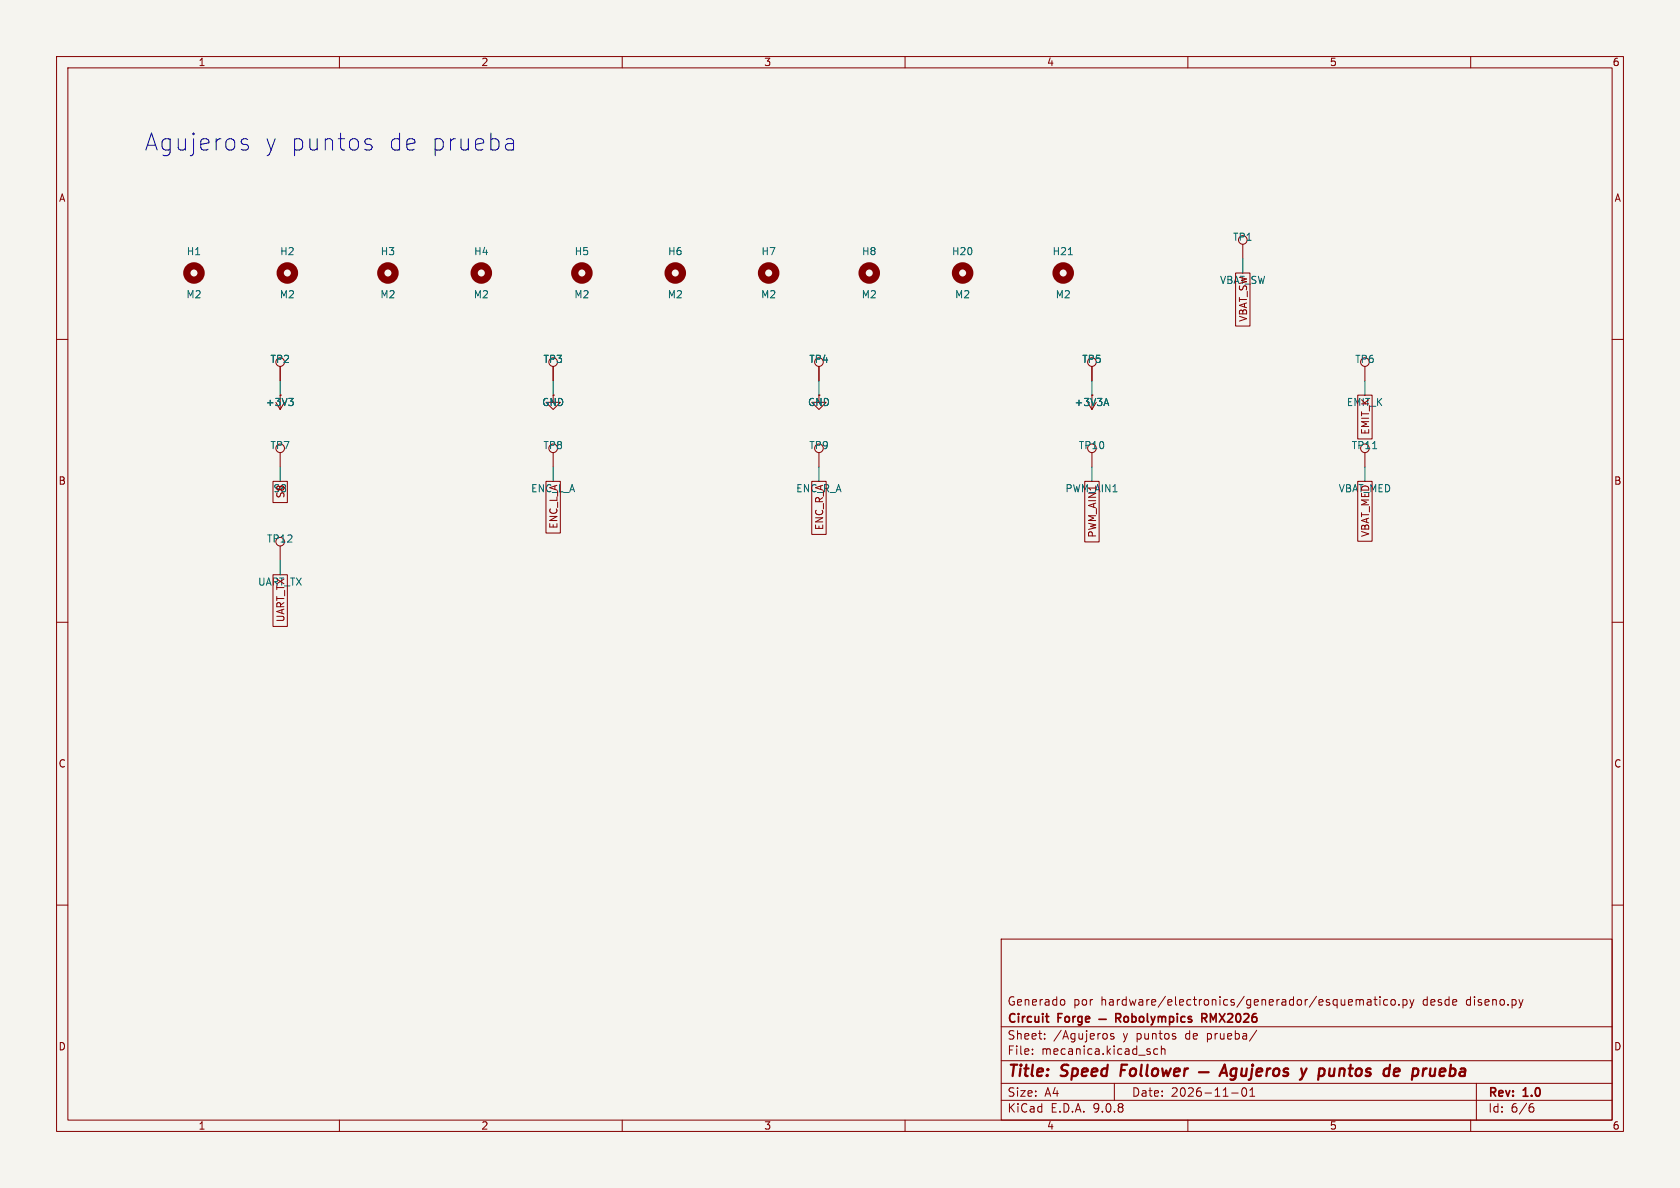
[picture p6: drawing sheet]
(kicad_sch
 (version 20250114)
 (generator "eeschema")
 (generator_version "9.0")
 (paper "A4")
 (title_block
  (title "Speed Follower — Agujeros y puntos de prueba")
  (date "2026-11-01")
  (rev "1.0")
  (company "Circuit Forge — Robolympics RMX2026")
  (comment 1 "Generado por hardware/electronics/generador/esquematico.py desde diseno.py"))
 (lib_symbols
  (symbol "Mechanical:MountingHole"
   (pin_names
    (offset 1.016)) (exclude_from_sim no) (in_bom no) (on_board yes)
   (property "Reference" "H" (at 0 5.08 0) (effects (font (size 1.27 1.27))))
   (property "Value" "MountingHole" (at 0 3.175 0) (effects (font (size 1.27 1.27))))
   (property "Footprint" "" (at 0 0 0) (effects (font (size 1.27 1.27)) (hide yes)))
   (property "Datasheet" "~" (at 0 0 0) (effects (font (size 1.27 1.27)) (hide yes)))
   (property "Description" "Mounting Hole without connection" (at 0 0 0) (effects (font (size 1.27 1.27)) (hide yes)))
   (symbol "MountingHole_0_1"
    (circle (center 0 0) (radius 1.27) (stroke (width 1.27) (type default)) (fill (type none))))
   (embedded_fonts no))
  (symbol "Connector:TestPoint"
   (pin_numbers (hide yes))
   (pin_names
    (offset 0.762) (hide yes)) (exclude_from_sim no) (in_bom yes) (on_board yes)
   (property "Reference" "TP" (at 0 6.858 0) (effects (font (size 1.27 1.27))))
   (property "Value" "TestPoint" (at 0 5.08 0) (effects (font (size 1.27 1.27))))
   (property "Footprint" "" (at 5.08 0 0) (effects (font (size 1.27 1.27)) (hide yes)))
   (property "Datasheet" "~" (at 5.08 0 0) (effects (font (size 1.27 1.27)) (hide yes)))
   (property "Description" "test point" (at 0 0 0) (effects (font (size 1.27 1.27)) (hide yes)))
   (symbol "TestPoint_0_1"
    (circle (center 0 3.302) (radius 0.762) (stroke (width 0) (type default)) (fill (type none))))
   (symbol "TestPoint_1_1"
    (pin passive line (at 0 0 90) (length 2.54) (name "1" (effects (font (size 1.27 1.27)))) (number "1" (effects (font (size 1.27 1.27))))))
   (embedded_fonts no))
  (symbol "power:+3V3"
   (power)
   (pin_numbers (hide yes))
   (pin_names
    (offset 0) (hide yes)) (exclude_from_sim no) (in_bom yes) (on_board yes)
   (property "Reference" "#PWR" (at 0 -3.81 0) (effects (font (size 1.27 1.27)) (hide yes)))
   (property "Value" "+3V3" (at 0 3.556 0) (effects (font (size 1.27 1.27))))
   (property "Footprint" "" (at 0 0 0) (effects (font (size 1.27 1.27)) (hide yes)))
   (property "Datasheet" "" (at 0 0 0) (effects (font (size 1.27 1.27)) (hide yes)))
   (property "Description" "Power symbol creates a global label with name \"+3V3\"" (at 0 0 0) (effects (font (size 1.27 1.27)) (hide yes)))
   (symbol "+3V3_0_1"
    (polyline (pts (xy -0.762 1.27) (xy 0 2.54)) (stroke (width 0) (type default)) (fill (type none)))
    (polyline (pts (xy 0 2.54) (xy 0.762 1.27)) (stroke (width 0) (type default)) (fill (type none)))
    (polyline (pts (xy 0 0) (xy 0 2.54)) (stroke (width 0) (type default)) (fill (type none))))
   (symbol "+3V3_1_1"
    (pin power_in line (at 0 0 90) (length 0) (name "~" (effects (font (size 1.27 1.27)))) (number "1" (effects (font (size 1.27 1.27))))))
   (embedded_fonts no))
  (symbol "power:GND"
   (power)
   (pin_numbers (hide yes))
   (pin_names
    (offset 0) (hide yes)) (exclude_from_sim no) (in_bom yes) (on_board yes)
   (property "Reference" "#PWR" (at 0 -6.35 0) (effects (font (size 1.27 1.27)) (hide yes)))
   (property "Value" "GND" (at 0 -3.81 0) (effects (font (size 1.27 1.27))))
   (property "Footprint" "" (at 0 0 0) (effects (font (size 1.27 1.27)) (hide yes)))
   (property "Datasheet" "" (at 0 0 0) (effects (font (size 1.27 1.27)) (hide yes)))
   (property "Description" "Power symbol creates a global label with name \"GND\" , ground" (at 0 0 0) (effects (font (size 1.27 1.27)) (hide yes)))
   (symbol "GND_0_1"
    (polyline (pts (xy 0 0) (xy 0 -1.27) (xy 1.27 -1.27) (xy 0 -2.54) (xy -1.27 -1.27) (xy 0 -1.27)) (stroke (width 0) (type default)) (fill (type none))))
   (symbol "GND_1_1"
    (pin power_in line (at 0 0 270) (length 0) (name "~" (effects (font (size 1.27 1.27)))) (number "1" (effects (font (size 1.27 1.27))))))
   (embedded_fonts no))
  (symbol "power:+3.3VA"
   (power)
   (pin_numbers (hide yes))
   (pin_names
    (offset 0) (hide yes)) (exclude_from_sim no) (in_bom yes) (on_board yes)
   (property "Reference" "#PWR" (at 0 -3.81 0) (effects (font (size 1.27 1.27)) (hide yes)))
   (property "Value" "+3.3VA" (at 0 3.556 0) (effects (font (size 1.27 1.27))))
   (property "Footprint" "" (at 0 0 0) (effects (font (size 1.27 1.27)) (hide yes)))
   (property "Datasheet" "" (at 0 0 0) (effects (font (size 1.27 1.27)) (hide yes)))
   (property "Description" "Power symbol creates a global label with name \"+3.3VA\"" (at 0 0 0) (effects (font (size 1.27 1.27)) (hide yes)))
   (symbol "+3.3VA_0_1"
    (polyline (pts (xy -0.762 1.27) (xy 0 2.54)) (stroke (width 0) (type default)) (fill (type none)))
    (polyline (pts (xy 0 2.54) (xy 0.762 1.27)) (stroke (width 0) (type default)) (fill (type none)))
    (polyline (pts (xy 0 0) (xy 0 2.54)) (stroke (width 0) (type default)) (fill (type none))))
   (symbol "+3.3VA_1_1"
    (pin power_in line (at 0 0 90) (length 0) (name "~" (effects (font (size 1.27 1.27)))) (number "1" (effects (font (size 1.27 1.27))))))
   (embedded_fonts no)))
 (text "Agujeros y puntos de prueba"
  (exclude_from_sim no)
  (at 25.4 25.4 0)
  (effects (font (size 3 3)) (justify left)))
 (symbol
  (lib_id "Mechanical:MountingHole")
  (at 34.29 48.26 0)
  (unit 1)
  (exclude_from_sim no)
  (in_bom no)
  (on_board yes)
  (dnp no)
  (property "Reference" "H1" (at 34.29 44.45 0) (effects (font (size 1.27 1.27))))
  (property "Value" "M2" (at 34.29 52.07 0) (effects (font (size 1.27 1.27))))
  (property "Footprint" "MountingHole:MountingHole_2.2mm_M2" (at 34.29 48.26 0) (effects (font (size 1.27 1.27)) (hide yes)))
  (property "Datasheet" "" (at 34.29 48.26 0) (effects (font (size 1.27 1.27)) (hide yes)))
  (property "Description" "Agujero M2 sin metalizar (soporte de motor)" (at 34.29 48.26 0) (effects (font (size 1.27 1.27)) (hide yes)))
  (property "Fabricante" "—" (at 34.29 48.26 0) (effects (font (size 1.27 1.27)) (hide yes)))
  (property "MPN" "—" (at 34.29 48.26 0) (effects (font (size 1.27 1.27)) (hide yes))))
 (symbol
  (lib_id "Mechanical:MountingHole")
  (at 50.8 48.26 0)
  (unit 1)
  (exclude_from_sim no)
  (in_bom no)
  (on_board yes)
  (dnp no)
  (property "Reference" "H2" (at 50.8 44.45 0) (effects (font (size 1.27 1.27))))
  (property "Value" "M2" (at 50.8 52.07 0) (effects (font (size 1.27 1.27))))
  (property "Footprint" "MountingHole:MountingHole_2.2mm_M2" (at 50.8 48.26 0) (effects (font (size 1.27 1.27)) (hide yes)))
  (property "Datasheet" "" (at 50.8 48.26 0) (effects (font (size 1.27 1.27)) (hide yes)))
  (property "Description" "Agujero M2 sin metalizar (soporte de motor)" (at 50.8 48.26 0) (effects (font (size 1.27 1.27)) (hide yes)))
  (property "Fabricante" "—" (at 50.8 48.26 0) (effects (font (size 1.27 1.27)) (hide yes)))
  (property "MPN" "—" (at 50.8 48.26 0) (effects (font (size 1.27 1.27)) (hide yes))))
 (symbol
  (lib_id "Mechanical:MountingHole")
  (at 68.58 48.26 0)
  (unit 1)
  (exclude_from_sim no)
  (in_bom no)
  (on_board yes)
  (dnp no)
  (property "Reference" "H3" (at 68.58 44.45 0) (effects (font (size 1.27 1.27))))
  (property "Value" "M2" (at 68.58 52.07 0) (effects (font (size 1.27 1.27))))
  (property "Footprint" "MountingHole:MountingHole_2.2mm_M2" (at 68.58 48.26 0) (effects (font (size 1.27 1.27)) (hide yes)))
  (property "Datasheet" "" (at 68.58 48.26 0) (effects (font (size 1.27 1.27)) (hide yes)))
  (property "Description" "Agujero M2 sin metalizar (soporte de motor)" (at 68.58 48.26 0) (effects (font (size 1.27 1.27)) (hide yes)))
  (property "Fabricante" "—" (at 68.58 48.26 0) (effects (font (size 1.27 1.27)) (hide yes)))
  (property "MPN" "—" (at 68.58 48.26 0) (effects (font (size 1.27 1.27)) (hide yes))))
 (symbol
  (lib_id "Mechanical:MountingHole")
  (at 85.09 48.26 0)
  (unit 1)
  (exclude_from_sim no)
  (in_bom no)
  (on_board yes)
  (dnp no)
  (property "Reference" "H4" (at 85.09 44.45 0) (effects (font (size 1.27 1.27))))
  (property "Value" "M2" (at 85.09 52.07 0) (effects (font (size 1.27 1.27))))
  (property "Footprint" "MountingHole:MountingHole_2.2mm_M2" (at 85.09 48.26 0) (effects (font (size 1.27 1.27)) (hide yes)))
  (property "Datasheet" "" (at 85.09 48.26 0) (effects (font (size 1.27 1.27)) (hide yes)))
  (property "Description" "Agujero M2 sin metalizar (soporte de motor)" (at 85.09 48.26 0) (effects (font (size 1.27 1.27)) (hide yes)))
  (property "Fabricante" "—" (at 85.09 48.26 0) (effects (font (size 1.27 1.27)) (hide yes)))
  (property "MPN" "—" (at 85.09 48.26 0) (effects (font (size 1.27 1.27)) (hide yes))))
 (symbol
  (lib_id "Mechanical:MountingHole")
  (at 102.87 48.26 0)
  (unit 1)
  (exclude_from_sim no)
  (in_bom no)
  (on_board yes)
  (dnp no)
  (property "Reference" "H5" (at 102.87 44.45 0) (effects (font (size 1.27 1.27))))
  (property "Value" "M2" (at 102.87 52.07 0) (effects (font (size 1.27 1.27))))
  (property "Footprint" "MountingHole:MountingHole_2.2mm_M2" (at 102.87 48.26 0) (effects (font (size 1.27 1.27)) (hide yes)))
  (property "Datasheet" "" (at 102.87 48.26 0) (effects (font (size 1.27 1.27)) (hide yes)))
  (property "Description" "Agujero M2 sin metalizar (soporte de motor)" (at 102.87 48.26 0) (effects (font (size 1.27 1.27)) (hide yes)))
  (property "Fabricante" "—" (at 102.87 48.26 0) (effects (font (size 1.27 1.27)) (hide yes)))
  (property "MPN" "—" (at 102.87 48.26 0) (effects (font (size 1.27 1.27)) (hide yes))))
 (symbol
  (lib_id "Mechanical:MountingHole")
  (at 119.38 48.26 0)
  (unit 1)
  (exclude_from_sim no)
  (in_bom no)
  (on_board yes)
  (dnp no)
  (property "Reference" "H6" (at 119.38 44.45 0) (effects (font (size 1.27 1.27))))
  (property "Value" "M2" (at 119.38 52.07 0) (effects (font (size 1.27 1.27))))
  (property "Footprint" "MountingHole:MountingHole_2.2mm_M2" (at 119.38 48.26 0) (effects (font (size 1.27 1.27)) (hide yes)))
  (property "Datasheet" "" (at 119.38 48.26 0) (effects (font (size 1.27 1.27)) (hide yes)))
  (property "Description" "Agujero M2 sin metalizar (soporte de motor)" (at 119.38 48.26 0) (effects (font (size 1.27 1.27)) (hide yes)))
  (property "Fabricante" "—" (at 119.38 48.26 0) (effects (font (size 1.27 1.27)) (hide yes)))
  (property "MPN" "—" (at 119.38 48.26 0) (effects (font (size 1.27 1.27)) (hide yes))))
 (symbol
  (lib_id "Mechanical:MountingHole")
  (at 135.89 48.26 0)
  (unit 1)
  (exclude_from_sim no)
  (in_bom no)
  (on_board yes)
  (dnp no)
  (property "Reference" "H7" (at 135.89 44.45 0) (effects (font (size 1.27 1.27))))
  (property "Value" "M2" (at 135.89 52.07 0) (effects (font (size 1.27 1.27))))
  (property "Footprint" "MountingHole:MountingHole_2.2mm_M2" (at 135.89 48.26 0) (effects (font (size 1.27 1.27)) (hide yes)))
  (property "Datasheet" "" (at 135.89 48.26 0) (effects (font (size 1.27 1.27)) (hide yes)))
  (property "Description" "Agujero M2 sin metalizar (soporte de motor)" (at 135.89 48.26 0) (effects (font (size 1.27 1.27)) (hide yes)))
  (property "Fabricante" "—" (at 135.89 48.26 0) (effects (font (size 1.27 1.27)) (hide yes)))
  (property "MPN" "—" (at 135.89 48.26 0) (effects (font (size 1.27 1.27)) (hide yes))))
 (symbol
  (lib_id "Mechanical:MountingHole")
  (at 153.67 48.26 0)
  (unit 1)
  (exclude_from_sim no)
  (in_bom no)
  (on_board yes)
  (dnp no)
  (property "Reference" "H8" (at 153.67 44.45 0) (effects (font (size 1.27 1.27))))
  (property "Value" "M2" (at 153.67 52.07 0) (effects (font (size 1.27 1.27))))
  (property "Footprint" "MountingHole:MountingHole_2.2mm_M2" (at 153.67 48.26 0) (effects (font (size 1.27 1.27)) (hide yes)))
  (property "Datasheet" "" (at 153.67 48.26 0) (effects (font (size 1.27 1.27)) (hide yes)))
  (property "Description" "Agujero M2 sin metalizar (soporte de motor)" (at 153.67 48.26 0) (effects (font (size 1.27 1.27)) (hide yes)))
  (property "Fabricante" "—" (at 153.67 48.26 0) (effects (font (size 1.27 1.27)) (hide yes)))
  (property "MPN" "—" (at 153.67 48.26 0) (effects (font (size 1.27 1.27)) (hide yes))))
 (symbol
  (lib_id "Mechanical:MountingHole")
  (at 170.18 48.26 0)
  (unit 1)
  (exclude_from_sim no)
  (in_bom no)
  (on_board yes)
  (dnp no)
  (property "Reference" "H20" (at 170.18 44.45 0) (effects (font (size 1.27 1.27))))
  (property "Value" "M2" (at 170.18 52.07 0) (effects (font (size 1.27 1.27))))
  (property "Footprint" "MountingHole:MountingHole_2.2mm_M2" (at 170.18 48.26 0) (effects (font (size 1.27 1.27)) (hide yes)))
  (property "Datasheet" "" (at 170.18 48.26 0) (effects (font (size 1.27 1.27)) (hide yes)))
  (property "Description" "Agujero M2 sin metalizar (rueda loca)" (at 170.18 48.26 0) (effects (font (size 1.27 1.27)) (hide yes)))
  (property "Fabricante" "—" (at 170.18 48.26 0) (effects (font (size 1.27 1.27)) (hide yes)))
  (property "MPN" "—" (at 170.18 48.26 0) (effects (font (size 1.27 1.27)) (hide yes))))
 (symbol
  (lib_id "Mechanical:MountingHole")
  (at 187.96 48.26 0)
  (unit 1)
  (exclude_from_sim no)
  (in_bom no)
  (on_board yes)
  (dnp no)
  (property "Reference" "H21" (at 187.96 44.45 0) (effects (font (size 1.27 1.27))))
  (property "Value" "M2" (at 187.96 52.07 0) (effects (font (size 1.27 1.27))))
  (property "Footprint" "MountingHole:MountingHole_2.2mm_M2" (at 187.96 48.26 0) (effects (font (size 1.27 1.27)) (hide yes)))
  (property "Datasheet" "" (at 187.96 48.26 0) (effects (font (size 1.27 1.27)) (hide yes)))
  (property "Description" "Agujero M2 sin metalizar (rueda loca)" (at 187.96 48.26 0) (effects (font (size 1.27 1.27)) (hide yes)))
  (property "Fabricante" "—" (at 187.96 48.26 0) (effects (font (size 1.27 1.27)) (hide yes)))
  (property "MPN" "—" (at 187.96 48.26 0) (effects (font (size 1.27 1.27)) (hide yes))))
 (symbol
  (lib_id "Connector:TestPoint")
  (at 219.71 45.72 0)
  (unit 1)
  (exclude_from_sim no)
  (in_bom no)
  (on_board yes)
  (dnp no)
  (property "Reference" "TP1" (at 219.71 41.91 0) (effects (font (size 1.27 1.27))))
  (property "Value" "VBAT_SW" (at 219.71 49.53 0) (effects (font (size 1.27 1.27))))
  (property "Footprint" "TestPoint:TestPoint_Pad_D1.0mm" (at 219.71 45.72 0) (effects (font (size 1.27 1.27)) (hide yes)))
  (property "Datasheet" "" (at 219.71 45.72 0) (effects (font (size 1.27 1.27)) (hide yes)))
  (property "Description" "Punto de prueba VBAT_SW" (at 219.71 45.72 0) (effects (font (size 1.27 1.27)) (hide yes)))
  (property "Fabricante" "—" (at 219.71 45.72 0) (effects (font (size 1.27 1.27)) (hide yes)))
  (property "MPN" "—" (at 219.71 45.72 0) (effects (font (size 1.27 1.27)) (hide yes)))
  (pin "1"))
 (wire
  (pts (xy 219.71 45.72) (xy 219.71 48.26))
  (stroke (width 0) (type default)))
 (global_label "VBAT_SW"
  (shape passive)
  (at 219.71 48.26 270)
  (fields_autoplaced yes)
  (effects (font (size 1.27 1.27)) (justify right))
  (property "Intersheetrefs" "${INTERSHEET_REFS}" (at 219.71 48.26 0) (effects (font (size 1.27 1.27)) (hide yes))))
 (symbol
  (lib_id "Connector:TestPoint")
  (at 49.53 67.31 0)
  (unit 1)
  (exclude_from_sim no)
  (in_bom no)
  (on_board yes)
  (dnp no)
  (property "Reference" "TP2" (at 49.53 63.5 0) (effects (font (size 1.27 1.27))))
  (property "Value" "+3V3" (at 49.53 71.12 0) (effects (font (size 1.27 1.27))))
  (property "Footprint" "TestPoint:TestPoint_Pad_D1.0mm" (at 49.53 67.31 0) (effects (font (size 1.27 1.27)) (hide yes)))
  (property "Datasheet" "" (at 49.53 67.31 0) (effects (font (size 1.27 1.27)) (hide yes)))
  (property "Description" "Punto de prueba +3V3" (at 49.53 67.31 0) (effects (font (size 1.27 1.27)) (hide yes)))
  (property "Fabricante" "—" (at 49.53 67.31 0) (effects (font (size 1.27 1.27)) (hide yes)))
  (property "MPN" "—" (at 49.53 67.31 0) (effects (font (size 1.27 1.27)) (hide yes)))
  (pin "1"))
 (wire
  (pts (xy 49.53 67.31) (xy 49.53 69.85))
  (stroke (width 0) (type default)))
 (symbol
  (lib_id "power:+3V3")
  (at 49.53 69.85 180)
  (unit 1)
  (exclude_from_sim no)
  (in_bom no)
  (on_board no)
  (dnp no)
  (property "Reference" "#PWR_MEC001" (at 49.53 66.04 0) (effects (font (size 1.27 1.27)) (hide yes)))
  (property "Value" "+3V3" (at 49.53 73.66 0) (effects (font (size 1.27 1.27)) (hide yes)))
  (pin "1"))
 (symbol
  (lib_id "Connector:TestPoint")
  (at 97.79 67.31 0)
  (unit 1)
  (exclude_from_sim no)
  (in_bom no)
  (on_board yes)
  (dnp no)
  (property "Reference" "TP3" (at 97.79 63.5 0) (effects (font (size 1.27 1.27))))
  (property "Value" "GND" (at 97.79 71.12 0) (effects (font (size 1.27 1.27))))
  (property "Footprint" "TestPoint:TestPoint_Pad_D1.0mm" (at 97.79 67.31 0) (effects (font (size 1.27 1.27)) (hide yes)))
  (property "Datasheet" "" (at 97.79 67.31 0) (effects (font (size 1.27 1.27)) (hide yes)))
  (property "Description" "Punto de prueba GND" (at 97.79 67.31 0) (effects (font (size 1.27 1.27)) (hide yes)))
  (property "Fabricante" "—" (at 97.79 67.31 0) (effects (font (size 1.27 1.27)) (hide yes)))
  (property "MPN" "—" (at 97.79 67.31 0) (effects (font (size 1.27 1.27)) (hide yes)))
  (pin "1"))
 (wire
  (pts (xy 97.79 67.31) (xy 97.79 69.85))
  (stroke (width 0) (type default)))
 (symbol
  (lib_id "power:GND")
  (at 97.79 69.85 0)
  (unit 1)
  (exclude_from_sim no)
  (in_bom no)
  (on_board no)
  (dnp no)
  (property "Reference" "#PWR_MEC002" (at 97.79 66.04 0) (effects (font (size 1.27 1.27)) (hide yes)))
  (property "Value" "GND" (at 97.79 73.66 0) (effects (font (size 1.27 1.27)) (hide yes)))
  (pin "1"))
 (symbol
  (lib_id "Connector:TestPoint")
  (at 144.78 67.31 0)
  (unit 1)
  (exclude_from_sim no)
  (in_bom no)
  (on_board yes)
  (dnp no)
  (property "Reference" "TP4" (at 144.78 63.5 0) (effects (font (size 1.27 1.27))))
  (property "Value" "GND" (at 144.78 71.12 0) (effects (font (size 1.27 1.27))))
  (property "Footprint" "TestPoint:TestPoint_Pad_D1.0mm" (at 144.78 67.31 0) (effects (font (size 1.27 1.27)) (hide yes)))
  (property "Datasheet" "" (at 144.78 67.31 0) (effects (font (size 1.27 1.27)) (hide yes)))
  (property "Description" "Punto de prueba GND" (at 144.78 67.31 0) (effects (font (size 1.27 1.27)) (hide yes)))
  (property "Fabricante" "—" (at 144.78 67.31 0) (effects (font (size 1.27 1.27)) (hide yes)))
  (property "MPN" "—" (at 144.78 67.31 0) (effects (font (size 1.27 1.27)) (hide yes)))
  (pin "1"))
 (wire
  (pts (xy 144.78 67.31) (xy 144.78 69.85))
  (stroke (width 0) (type default)))
 (symbol
  (lib_id "power:GND")
  (at 144.78 69.85 0)
  (unit 1)
  (exclude_from_sim no)
  (in_bom no)
  (on_board no)
  (dnp no)
  (property "Reference" "#PWR_MEC003" (at 144.78 66.04 0) (effects (font (size 1.27 1.27)) (hide yes)))
  (property "Value" "GND" (at 144.78 73.66 0) (effects (font (size 1.27 1.27)) (hide yes)))
  (pin "1"))
 (symbol
  (lib_id "Connector:TestPoint")
  (at 193.04 67.31 0)
  (unit 1)
  (exclude_from_sim no)
  (in_bom no)
  (on_board yes)
  (dnp no)
  (property "Reference" "TP5" (at 193.04 63.5 0) (effects (font (size 1.27 1.27))))
  (property "Value" "+3V3A" (at 193.04 71.12 0) (effects (font (size 1.27 1.27))))
  (property "Footprint" "TestPoint:TestPoint_Pad_D1.0mm" (at 193.04 67.31 0) (effects (font (size 1.27 1.27)) (hide yes)))
  (property "Datasheet" "" (at 193.04 67.31 0) (effects (font (size 1.27 1.27)) (hide yes)))
  (property "Description" "Punto de prueba +3V3A" (at 193.04 67.31 0) (effects (font (size 1.27 1.27)) (hide yes)))
  (property "Fabricante" "—" (at 193.04 67.31 0) (effects (font (size 1.27 1.27)) (hide yes)))
  (property "MPN" "—" (at 193.04 67.31 0) (effects (font (size 1.27 1.27)) (hide yes)))
  (pin "1"))
 (wire
  (pts (xy 193.04 67.31) (xy 193.04 69.85))
  (stroke (width 0) (type default)))
 (symbol
  (lib_id "power:+3.3VA")
  (at 193.04 69.85 180)
  (unit 1)
  (exclude_from_sim no)
  (in_bom no)
  (on_board no)
  (dnp no)
  (property "Reference" "#PWR_MEC004" (at 193.04 66.04 0) (effects (font (size 1.27 1.27)) (hide yes)))
  (property "Value" "+3V3A" (at 193.04 73.66 0) (effects (font (size 1.27 1.27)) (hide yes)))
  (pin "1"))
 (symbol
  (lib_id "Connector:TestPoint")
  (at 241.3 67.31 0)
  (unit 1)
  (exclude_from_sim no)
  (in_bom no)
  (on_board yes)
  (dnp no)
  (property "Reference" "TP6" (at 241.3 63.5 0) (effects (font (size 1.27 1.27))))
  (property "Value" "EMIT_K" (at 241.3 71.12 0) (effects (font (size 1.27 1.27))))
  (property "Footprint" "TestPoint:TestPoint_Pad_D1.0mm" (at 241.3 67.31 0) (effects (font (size 1.27 1.27)) (hide yes)))
  (property "Datasheet" "" (at 241.3 67.31 0) (effects (font (size 1.27 1.27)) (hide yes)))
  (property "Description" "Punto de prueba EMIT_K" (at 241.3 67.31 0) (effects (font (size 1.27 1.27)) (hide yes)))
  (property "Fabricante" "—" (at 241.3 67.31 0) (effects (font (size 1.27 1.27)) (hide yes)))
  (property "MPN" "—" (at 241.3 67.31 0) (effects (font (size 1.27 1.27)) (hide yes)))
  (pin "1"))
 (wire
  (pts (xy 241.3 67.31) (xy 241.3 69.85))
  (stroke (width 0) (type default)))
 (global_label "EMIT_K"
  (shape passive)
  (at 241.3 69.85 270)
  (fields_autoplaced yes)
  (effects (font (size 1.27 1.27)) (justify right))
  (property "Intersheetrefs" "${INTERSHEET_REFS}" (at 241.3 69.85 0) (effects (font (size 1.27 1.27)) (hide yes))))
 (symbol
  (lib_id "Connector:TestPoint")
  (at 49.53 82.55 0)
  (unit 1)
  (exclude_from_sim no)
  (in_bom no)
  (on_board yes)
  (dnp no)
  (property "Reference" "TP7" (at 49.53 78.74 0) (effects (font (size 1.27 1.27))))
  (property "Value" "S8" (at 49.53 86.36 0) (effects (font (size 1.27 1.27))))
  (property "Footprint" "TestPoint:TestPoint_Pad_D1.0mm" (at 49.53 82.55 0) (effects (font (size 1.27 1.27)) (hide yes)))
  (property "Datasheet" "" (at 49.53 82.55 0) (effects (font (size 1.27 1.27)) (hide yes)))
  (property "Description" "Punto de prueba S8" (at 49.53 82.55 0) (effects (font (size 1.27 1.27)) (hide yes)))
  (property "Fabricante" "—" (at 49.53 82.55 0) (effects (font (size 1.27 1.27)) (hide yes)))
  (property "MPN" "—" (at 49.53 82.55 0) (effects (font (size 1.27 1.27)) (hide yes)))
  (pin "1"))
 (wire
  (pts (xy 49.53 82.55) (xy 49.53 85.09))
  (stroke (width 0) (type default)))
 (global_label "S8"
  (shape passive)
  (at 49.53 85.09 270)
  (fields_autoplaced yes)
  (effects (font (size 1.27 1.27)) (justify right))
  (property "Intersheetrefs" "${INTERSHEET_REFS}" (at 49.53 85.09 0) (effects (font (size 1.27 1.27)) (hide yes))))
 (symbol
  (lib_id "Connector:TestPoint")
  (at 97.79 82.55 0)
  (unit 1)
  (exclude_from_sim no)
  (in_bom no)
  (on_board yes)
  (dnp no)
  (property "Reference" "TP8" (at 97.79 78.74 0) (effects (font (size 1.27 1.27))))
  (property "Value" "ENC_L_A" (at 97.79 86.36 0) (effects (font (size 1.27 1.27))))
  (property "Footprint" "TestPoint:TestPoint_Pad_D1.0mm" (at 97.79 82.55 0) (effects (font (size 1.27 1.27)) (hide yes)))
  (property "Datasheet" "" (at 97.79 82.55 0) (effects (font (size 1.27 1.27)) (hide yes)))
  (property "Description" "Punto de prueba ENC_L_A" (at 97.79 82.55 0) (effects (font (size 1.27 1.27)) (hide yes)))
  (property "Fabricante" "—" (at 97.79 82.55 0) (effects (font (size 1.27 1.27)) (hide yes)))
  (property "MPN" "—" (at 97.79 82.55 0) (effects (font (size 1.27 1.27)) (hide yes)))
  (pin "1"))
 (wire
  (pts (xy 97.79 82.55) (xy 97.79 85.09))
  (stroke (width 0) (type default)))
 (global_label "ENC_L_A"
  (shape passive)
  (at 97.79 85.09 270)
  (fields_autoplaced yes)
  (effects (font (size 1.27 1.27)) (justify right))
  (property "Intersheetrefs" "${INTERSHEET_REFS}" (at 97.79 85.09 0) (effects (font (size 1.27 1.27)) (hide yes))))
 (symbol
  (lib_id "Connector:TestPoint")
  (at 144.78 82.55 0)
  (unit 1)
  (exclude_from_sim no)
  (in_bom no)
  (on_board yes)
  (dnp no)
  (property "Reference" "TP9" (at 144.78 78.74 0) (effects (font (size 1.27 1.27))))
  (property "Value" "ENC_R_A" (at 144.78 86.36 0) (effects (font (size 1.27 1.27))))
  (property "Footprint" "TestPoint:TestPoint_Pad_D1.0mm" (at 144.78 82.55 0) (effects (font (size 1.27 1.27)) (hide yes)))
  (property "Datasheet" "" (at 144.78 82.55 0) (effects (font (size 1.27 1.27)) (hide yes)))
  (property "Description" "Punto de prueba ENC_R_A" (at 144.78 82.55 0) (effects (font (size 1.27 1.27)) (hide yes)))
  (property "Fabricante" "—" (at 144.78 82.55 0) (effects (font (size 1.27 1.27)) (hide yes)))
  (property "MPN" "—" (at 144.78 82.55 0) (effects (font (size 1.27 1.27)) (hide yes)))
  (pin "1"))
 (wire
  (pts (xy 144.78 82.55) (xy 144.78 85.09))
  (stroke (width 0) (type default)))
 (global_label "ENC_R_A"
  (shape passive)
  (at 144.78 85.09 270)
  (fields_autoplaced yes)
  (effects (font (size 1.27 1.27)) (justify right))
  (property "Intersheetrefs" "${INTERSHEET_REFS}" (at 144.78 85.09 0) (effects (font (size 1.27 1.27)) (hide yes))))
 (symbol
  (lib_id "Connector:TestPoint")
  (at 193.04 82.55 0)
  (unit 1)
  (exclude_from_sim no)
  (in_bom no)
  (on_board yes)
  (dnp no)
  (property "Reference" "TP10" (at 193.04 78.74 0) (effects (font (size 1.27 1.27))))
  (property "Value" "PWM_AIN1" (at 193.04 86.36 0) (effects (font (size 1.27 1.27))))
  (property "Footprint" "TestPoint:TestPoint_Pad_D1.0mm" (at 193.04 82.55 0) (effects (font (size 1.27 1.27)) (hide yes)))
  (property "Datasheet" "" (at 193.04 82.55 0) (effects (font (size 1.27 1.27)) (hide yes)))
  (property "Description" "Punto de prueba PWM_AIN1" (at 193.04 82.55 0) (effects (font (size 1.27 1.27)) (hide yes)))
  (property "Fabricante" "—" (at 193.04 82.55 0) (effects (font (size 1.27 1.27)) (hide yes)))
  (property "MPN" "—" (at 193.04 82.55 0) (effects (font (size 1.27 1.27)) (hide yes)))
  (pin "1"))
 (wire
  (pts (xy 193.04 82.55) (xy 193.04 85.09))
  (stroke (width 0) (type default)))
 (global_label "PWM_AIN1"
  (shape passive)
  (at 193.04 85.09 270)
  (fields_autoplaced yes)
  (effects (font (size 1.27 1.27)) (justify right))
  (property "Intersheetrefs" "${INTERSHEET_REFS}" (at 193.04 85.09 0) (effects (font (size 1.27 1.27)) (hide yes))))
 (symbol
  (lib_id "Connector:TestPoint")
  (at 241.3 82.55 0)
  (unit 1)
  (exclude_from_sim no)
  (in_bom no)
  (on_board yes)
  (dnp no)
  (property "Reference" "TP11" (at 241.3 78.74 0) (effects (font (size 1.27 1.27))))
  (property "Value" "VBAT_MED" (at 241.3 86.36 0) (effects (font (size 1.27 1.27))))
  (property "Footprint" "TestPoint:TestPoint_Pad_D1.0mm" (at 241.3 82.55 0) (effects (font (size 1.27 1.27)) (hide yes)))
  (property "Datasheet" "" (at 241.3 82.55 0) (effects (font (size 1.27 1.27)) (hide yes)))
  (property "Description" "Punto de prueba VBAT_MED" (at 241.3 82.55 0) (effects (font (size 1.27 1.27)) (hide yes)))
  (property "Fabricante" "—" (at 241.3 82.55 0) (effects (font (size 1.27 1.27)) (hide yes)))
  (property "MPN" "—" (at 241.3 82.55 0) (effects (font (size 1.27 1.27)) (hide yes)))
  (pin "1"))
 (wire
  (pts (xy 241.3 82.55) (xy 241.3 85.09))
  (stroke (width 0) (type default)))
 (global_label "VBAT_MED"
  (shape passive)
  (at 241.3 85.09 270)
  (fields_autoplaced yes)
  (effects (font (size 1.27 1.27)) (justify right))
  (property "Intersheetrefs" "${INTERSHEET_REFS}" (at 241.3 85.09 0) (effects (font (size 1.27 1.27)) (hide yes))))
 (symbol
  (lib_id "Connector:TestPoint")
  (at 49.53 99.06 0)
  (unit 1)
  (exclude_from_sim no)
  (in_bom no)
  (on_board yes)
  (dnp no)
  (property "Reference" "TP12" (at 49.53 95.25 0) (effects (font (size 1.27 1.27))))
  (property "Value" "UART_TX" (at 49.53 102.87 0) (effects (font (size 1.27 1.27))))
  (property "Footprint" "TestPoint:TestPoint_Pad_D1.0mm" (at 49.53 99.06 0) (effects (font (size 1.27 1.27)) (hide yes)))
  (property "Datasheet" "" (at 49.53 99.06 0) (effects (font (size 1.27 1.27)) (hide yes)))
  (property "Description" "Punto de prueba UART_TX" (at 49.53 99.06 0) (effects (font (size 1.27 1.27)) (hide yes)))
  (property "Fabricante" "—" (at 49.53 99.06 0) (effects (font (size 1.27 1.27)) (hide yes)))
  (property "MPN" "—" (at 49.53 99.06 0) (effects (font (size 1.27 1.27)) (hide yes)))
  (pin "1"))
 (wire
  (pts (xy 49.53 99.06) (xy 49.53 101.6))
  (stroke (width 0) (type default)))
 (global_label "UART_TX"
  (shape passive)
  (at 49.53 101.6 270)
  (fields_autoplaced yes)
  (effects (font (size 1.27 1.27)) (justify right))
  (property "Intersheetrefs" "${INTERSHEET_REFS}" (at 49.53 101.6 0) (effects (font (size 1.27 1.27)) (hide yes))))
 (embedded_fonts no))
